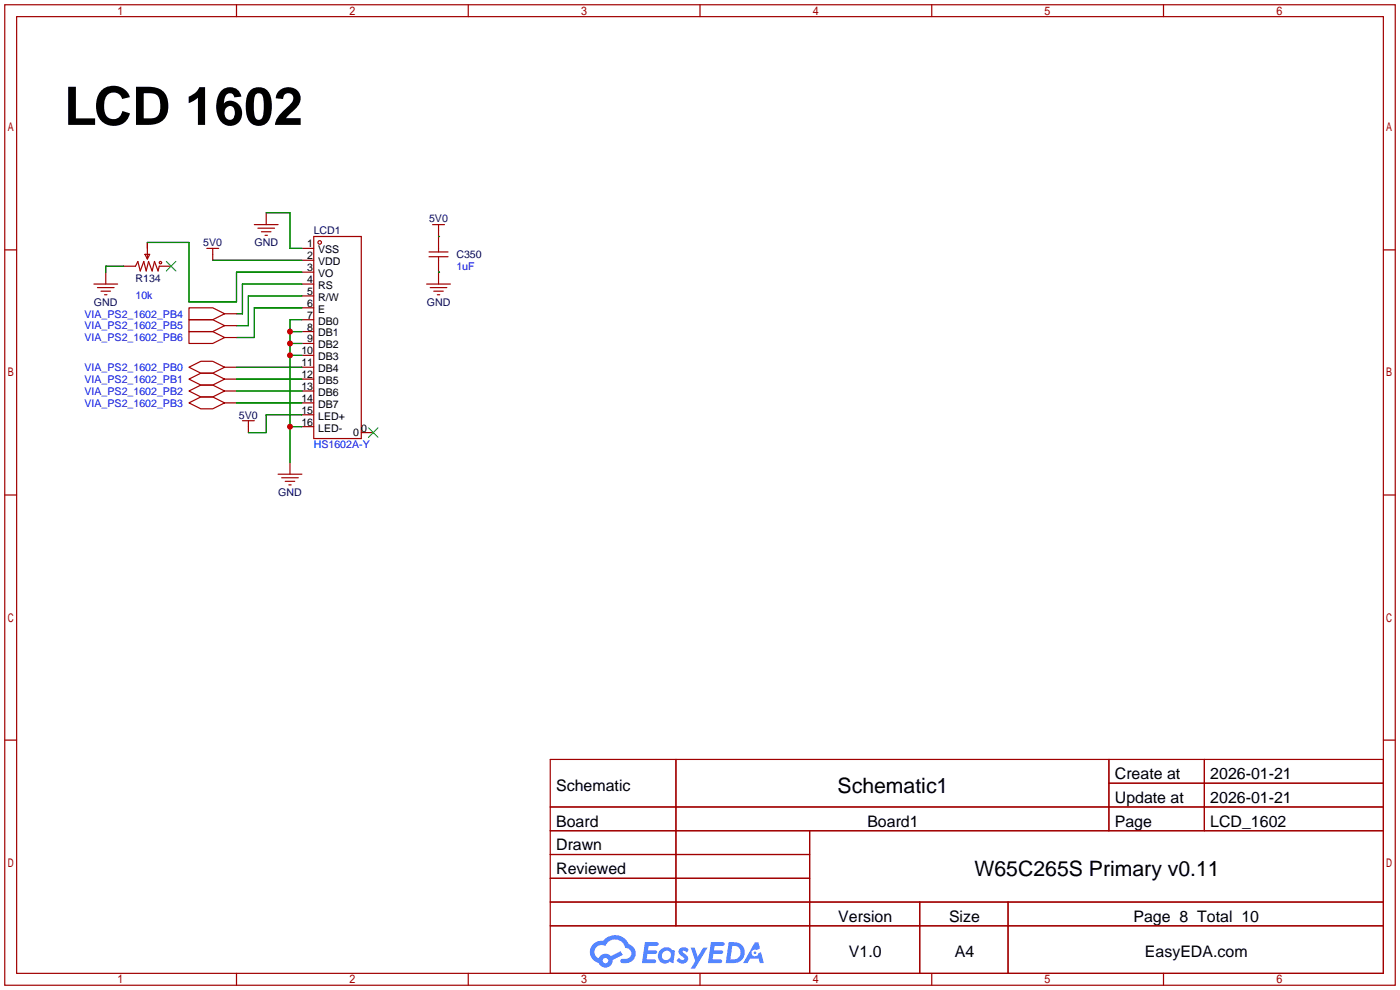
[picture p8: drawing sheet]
<svg xmlns="http://www.w3.org/2000/svg" width="299mm" height="212mm" viewBox="0 0 299 212" stroke-linecap="round" stroke-linejoin="round" font-family="sans-serif">
<g fill="none" stroke="#a10000" stroke-width=".25">
<path d="M1 1h297.2v209.6h-297.2zM3.6 3.6h292.1v204.4h-292.1zM50.5 1v2.6M100.1 1v2.6M149.6 1v2.6M199.1 1v2.6M248.7 1v2.6M1 53.4h2.6M295.7 53.4h2.5M1 105.8h2.6M295.7 105.8h2.5M1 158.2h2.6"/>
<path d="M295.7 158.2h2.5M117.6 162.3h178.1v45.7h-178.1zM117.6 172.5h178.1M117.6 177.5h178.1M144.5 162.3v35.6M173 177.5v30.5M237 162.3v15.2M237 167.4h58.7M257.4 162.3v15.2M117.6 182.6h55.4M117.6 192.8h178.1M117.6 187.7h55.4"/>
<path d="M117.6 197.9h178.1M196.6 192.8v15.2M215.4 192.8v15.2M50.5 208v2.6M100.1 208v2.6M149.6 208v2.6M199.1 208v2.6M248.7 208v2.6"/>
</g>
<g fill="#5487ff">
<path d="M145.3 202.7a1.3 1.3 0 0 1 1.9 .3l-.4 .6a.54 .54 0 0 0-.9-.2l.1 .2a1.34 1.34 0 0 1 .9 1.8 1.47 1.47 0 0 1-2.3-.1l.5-.6 .8 .5a.31 .31 0 0 0 .4-.3 .31 .31 0 0 0-.3-.4 1.12 1.12 0 0 1-.7-1.8z"/>
<path d="M147.6 202.5h.9l.6 2 1.2-2h.9l-2.7 4.6h-.9l1-1.7z"/>
<path d="M137.8 201.4h1.7a1.31 1.31 0 0 1 1.2 .2 .4 .4 0 0 1-.3 .5l-1.8 .1-.1 .9h1.6a.4 .4 0 0 1 .4 .4 .4 .4 0 0 1-.5 .4h-1.6l-.2 1.2h1.4a.46 .46 0 0 1 .5 0 .46 .46 0 0 1 .1 .5l-.4 .2h-2.6z"/>
<path d="M151.9 201.4h1.7a1.32 1.32 0 0 1 1.2 .2 .39 .39 0 0 1-.3 .5l-1.8 .1-.1 .9h1.6a.4 .4 0 0 1 .4 .4 .4 .4 0 0 1-.4 .4h-1.7l-.2 1.2h1.4a.46 .46 0 0 1 .5 0 .46 .46 0 0 1 .1 .5l-.4 .2h-2.6z"/>
<path d="M161.3 201.4h.8l.3 1.3-.6 .4a.75 .75 0 0 0-1.1 .3 .75 .75 0 0 0 .5 1 .75 .75 0 0 0 .9-.7l.5-.2 .6 2.3h-.8l-.3-.9h-1.8l-.5 .9h-1z"/>
<path d="M155.7 201.4l-.6 4.4h1.5a2.27 2.27 0 0 0 2.6-2.2 2.27 2.27 0 0 0-2.7-2.2zM156.5 202.1a1.5 1.5 0 0 1 1.8 1.6 1.5 1.5 0 0 1-1.9 1.4h-.3z"/>
<path d="M141.2 203a1.6 1.6 0 0 0-.3 2.3 1.6 1.6 0 0 0 2.3 .2l.7 .3 .3-2.4-.1-.3-.5-.1a1.58 1.58 0 0 0-2.4 0zM141.8 203.5a.98 .98 0 0 1 1.6 .4 .98 .98 0 0 1-1.1 1.3 .94 .94 0 0 1-.9-.7 .94 .94 0 0 1 .4-1z"/>
<path d="M126.8 201.8a2.37 2.37 0 0 0 1.1 4 1.54 1.54 0 0 0 1.8 1 1.54 1.54 0 0 0 1.2-1.6l2.2-1.1-.5-.8-2 1a1.57 1.57 0 0 0-2.7 .5 1.5 1.5 0 0 1-.7-2.1 1.5 1.5 0 0 1 2.2-.5 2.23 2.23 0 0 1 2.3-1.4 2.23 2.23 0 0 1 2 1.8 1.16 1.16 0 0 1 1.2 1.1 1.16 1.16 0 0 1-1.1 1.2h-.7a.47 .47 0 0 0-.5 .4 .47 .47 0 0 0 .4 .5 2.17 2.17 0 0 0 2.5-.9 2.17 2.17 0 0 0-.3-2.7l-.8-.4a3.2 3.2 0 0 0-5.5-.7l-1.1 .1zM128.8 205.3a.6 .6 0 0 1 1.2 0 .6 .6 0 0 1-1.2 0z"/>
<circle cx="161.4" cy="203.6" r=".28"/>
</g>
<g fill="none" stroke="#a10000" stroke-width=".25">
<path d="M22.6 58.2v2.5M26.4 56.9h2.6l.5-1 .5 2 .7-2 .5 2 .5-2 .8 2 .5-2 .8 2 .2-1h2.6M31 54.4h1l-.5 1zM31.5 51.8v3.6M44.2 53.1h2.5M45.5 53.1v2.5M54.4 48h5M55.1 48.8h3.6M55.9 49.5h2M56.6 50.3h.5M56.9 45.5v2.5M64.5 53.1h2.6"/>
<path d="M64.5 55.6h2.6M64.5 58.2h2.6M67.1 50.5h10.1v43.2h-10.1zM91.7 53.8h4.1M91.7 54.9h4.1M92.5 48h2.5M93.7 48v5.8M93.7 54.9v5.8M20.1 60.7h5M20.8 61.5h3.6M21.6 62.2h2M22.4 63h.5"/>
<path d="M40.4 78.5l2.5-1.3h2.6l2.5 1.3-2.5 1.3h-2.6zM40.4 65.8h5.1l2.5 1.3-2.5 1.2h-5.1zM40.4 68.3h5.1l2.5 1.3-2.5 1.3h-5.1zM40.4 70.9h5.1l2.5 1.2-2.5 1.3h-5.1zM48 78.5h2.5M48 67.1h2.5M48 69.6h2.5M48 72.1h2.5M64.5 60.7h2.6M64.5 63.2h2.6M64.5 65.8h2.6M64.5 68.3h2.6"/>
<path d="M64.5 70.9h2.6M64.5 73.4h2.6M64.5 75.9h2.6M64.5 78.5h2.6M91.2 60.7h5.1M91.9 61.5h3.6M92.7 62.2h2M93.5 63h.5M40.4 86.1l2.5-1.3h2.6l2.5 1.3-2.5 1.3h-2.6zM40.4 83.6l2.5-1.3h2.6l2.5 1.3-2.5 1.2h-2.6zM40.4 81l2.5-1.2h2.6l2.5 1.2-2.5 1.3h-2.6zM48 81h2.5"/>
<path d="M48 83.6h2.5M48 86.1h2.5M51.8 89.9h2.6M53.1 89.9v2.6M62 98.8v2.5M64.5 81h2.6M64.5 83.6h2.6M64.5 86.1h2.6M64.5 88.6h2.6M64.5 91.2h2.6M77.2 92.5h2.6M59.4 101.3h5.1"/>
<path d="M60.2 102.1h3.6M61 102.9h2M61.7 103.6h.5"/>
<circle cx="34.3" cy="56.1" r=".25"/>
<circle cx="68.3" cy="51.8" r=".38"/>
</g>
<path d="M35.6 55.9l2 2M37.6 55.9l-2 2M78.7 91.4l2.1 2.1M80.8 91.4l-2.1 2.1" fill="none" stroke="#3c3" stroke-width=".25"/>
<g fill="none" stroke="#008700" stroke-width=".25">
<path d="M26.4 56.9h-3.8v1.3M31.5 51.8h8.9v12.7h10.1v-6.3h14M45.5 55.6h19M56.9 45.5h5.1v7.6h2.5M93.7 58.2h.1M93.7 50.5h.1M50.5 78.5h14M62 75.9h2.5M62 73.4h2.5M62 70.9h2.5M64.5 60.7h-12.7v6.4h-1.3M64.5 63.2h-11.4v6.4h-2.6"/>
<path d="M64.5 65.8h-10.1v6.3h-3.9M64.5 68.3h-2.5v30.5M50.5 81h14M50.5 83.6h14M50.5 86.1h14M62 91.2h2.5M64.5 88.6h-7.6v3.9h-3.8"/>
</g>
<g fill="#c00">
<circle cx="62" cy="91.2" r=".63"/>
<circle cx="62" cy="75.9" r=".63"/>
<circle cx="62" cy="73.4" r=".63"/>
<circle cx="62" cy="70.9" r=".63"/>
</g>
<text font-size="11.3" x="13.7" y="26.7">LCD 1602</text>
<g font-size="4.5">
<text x="179" y="169.4">Schematic1</text>
<text x="208.3" y="187.2">W65C265S Primary v0.11</text>
</g>
<g font-size="3.4">
<text x="238.3" y="166.5">Create at</text>
<text x="258.7" y="166.5">2026-01-21</text>
<text x="118.9" y="169">Schematic</text>
<text x="238.3" y="171.6">Update at</text>
<text x="258.7" y="171.6">2026-01-21</text>
<text x="118.9" y="176.7">Board</text>
<text x="185.4" y="176.7">Board1</text>
<text x="238.3" y="176.7">Page</text>
<text x="258.7" y="176.7">LCD_1602</text>
<text x="118.9" y="181.7">Drawn</text>
<text x="118.9" y="186.8">Reviewed</text>
<text x="179.2" y="197">Version</text>
<text x="202.8" y="197">Size</text>
<text x="242.2" y="197">Page 8 Total 10</text>
<text x="181.4" y="204.6">V1.0</text>
<text x="204.1" y="204.6">A4</text>
<text x="244.7" y="204.6">EasyEDA.com</text>
</g>
<g font-size="2.3" fill="#000080">
<text x="91.7" y="47.6">5V0</text>
<text x="43.4" y="52.6">5V0</text>
<text x="54.4" y="52.6">GND</text>
<text x="67.1" y="50.1">LCD1</text>
<text x="97.5" y="55.2">C350</text>
<text x="20.1" y="65.3">GND</text>
<text x="29" y="60.3">R134</text>
<text x="91.2" y="65.3">GND</text>
<text x="51.1" y="89.5">5V0</text>
<text x="59.5" y="106">GND</text>
</g>
<g font-size="2.3">
<text x="65.7" y="52.9">1</text>
<text x="65.7" y="55.4">2</text>
<text x="65.7" y="57.9">3</text>
<text x="68" y="54.1">VSS</text>
<text x="68" y="56.7">VDD</text>
<text x="68" y="59.2">VO</text>
<text x="65.7" y="60.5">4</text>
<text x="65.7" y="63">5</text>
<text x="65.7" y="65.6">6</text>
<text x="68" y="61.8">RS</text>
<text x="68" y="64.3">R/W</text>
<text x="65.7" y="68.1">7</text>
<text x="65.7" y="70.6">8</text>
<text x="68" y="66.8">E</text>
<text x="68" y="69.4">DB0</text>
<text x="68" y="71.9">DB1</text>
<text x="64.4" y="75.7">10</text>
<text x="65.7" y="73.2">9</text>
<text x="68" y="74.5">DB2</text>
<text x="68" y="77">DB3</text>
<text x="64.4" y="78.3">11</text>
<text x="64.4" y="80.8">12</text>
<text x="64.4" y="83.3">13</text>
<text x="68" y="79.5">DB4</text>
<text x="68" y="82.1">DB5</text>
<text x="64.4" y="85.9">14</text>
<text x="64.4" y="88.4">15</text>
<text x="68" y="84.6">DB6</text>
<text x="68" y="87.2">DB7</text>
<text x="68" y="89.7">LED+</text>
<text x="64.4" y="91">16</text>
<text x="68" y="92.2">LED-</text>
<text x="75.4" y="93.2">0</text>
<text x="77.2" y="92.2">0</text>
</g>
<g font-size="2.3" fill="#00f">
<text x="97.5" y="57.7">1uF</text>
<text x="29" y="63.8">10k</text>
<text x="18.1" y="67.9">VIA_PS2_1602_PB4</text>
<text x="18.1" y="70.4">VIA_PS2_1602_PB5</text>
<text x="18.1" y="73">VIA_PS2_1602_PB6</text>
<text x="18.1" y="81.8">VIA_PS2_1602_PB1</text>
<text x="18.1" y="79.3">VIA_PS2_1602_PB0</text>
<text x="18.1" y="86.9">VIA_PS2_1602_PB3</text>
<text x="18.1" y="84.4">VIA_PS2_1602_PB2</text>
<text x="67.1" y="95.8">HS1602A-Y</text>
</g>
</svg>
